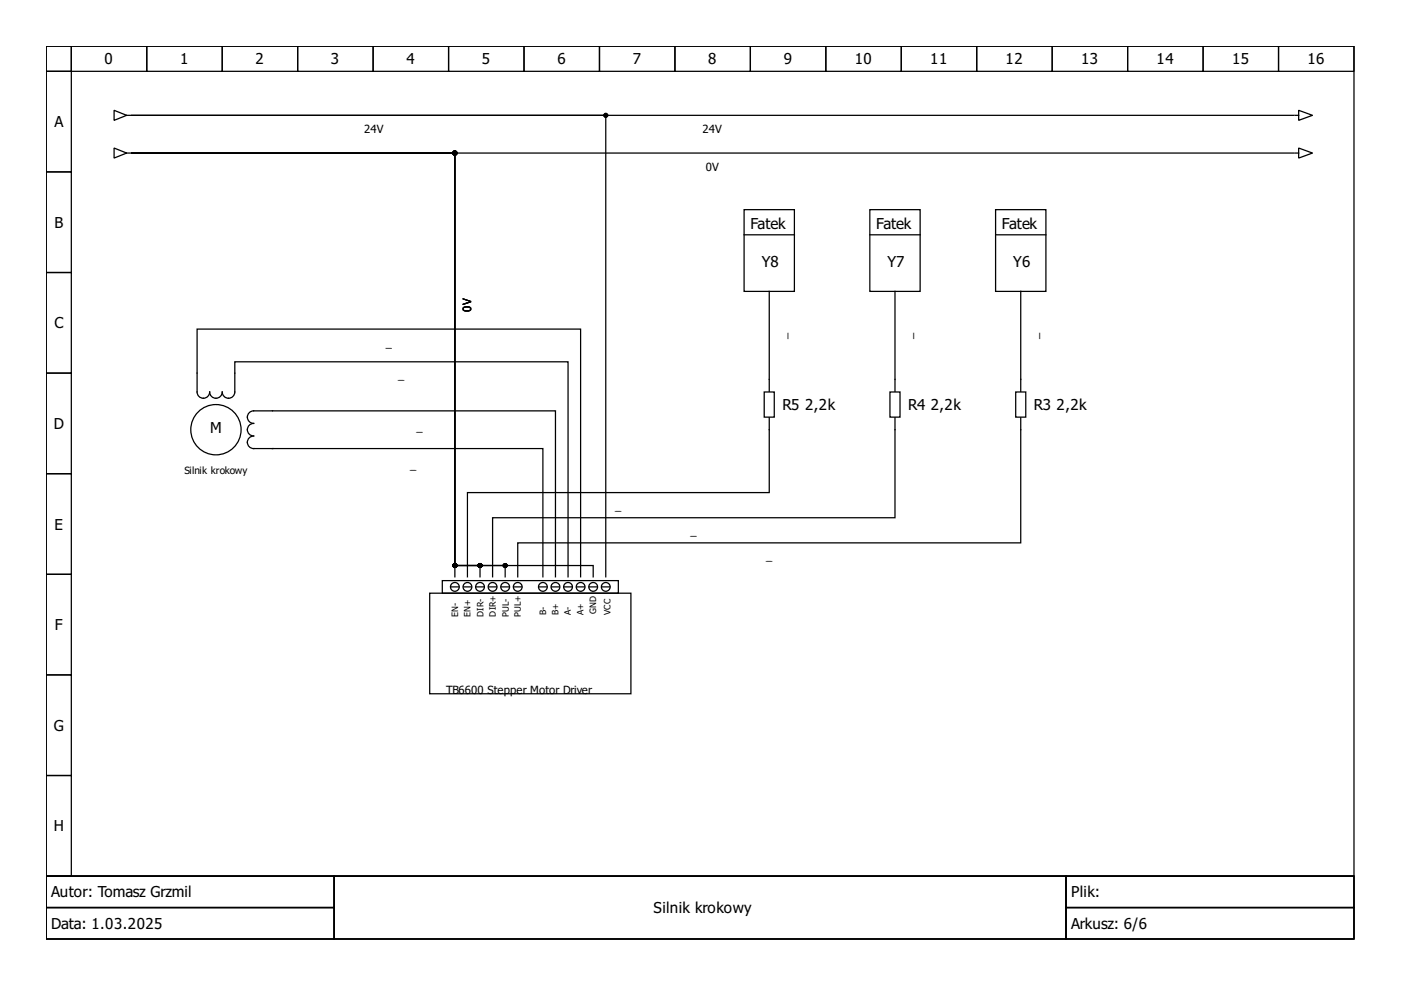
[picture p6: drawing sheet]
<svg xmlns="http://www.w3.org/2000/svg" width="297mm" height="210mm" viewBox="0 0 297 210" stroke-linecap="round" stroke-linejoin="round" font-family="sans-serif">
<g fill="none" stroke="#000" stroke-width=".27">
<path d="M9.8 9.8h277.3v176h-277.3zM9.8 9.8h5.3v5.3h-5.3zM9.8 15.1h5.3v21.4h-5.3zM15.1 9.8h16v5.3h-16zM31.1 9.8h16v5.3h-16zM47.1 9.8h16v5.3h-16zM63.1 9.8h16v5.3h-16zM79.1 9.8h16v5.3h-16zM95.1 9.8h16v5.3h-16zM111.1 9.8h16v5.3h-16zM127.1 9.8h16v5.3h-16zM143.1 9.8h16v5.3h-16z"/>
<path d="M159.1 9.8h16v5.3h-16zM175.1 9.8h16v5.3h-16zM191.1 9.8h16v5.3h-16zM207.1 9.8h16v5.3h-16zM223.1 9.8h16v5.3h-16zM239.1 9.8h16v5.3h-16zM255.1 9.8h16v5.3h-16zM271.1 9.8h16v5.3h-16zM9.8 36.5h5.3v21.3h-5.3zM24.2 23.4l2.7 1.1-2.7 1zM24.2 31.4l2.7 1.1-2.7 1zM26.9 24.5h.8"/>
<path d="M26.9 32.5h.8M274.5 24.5h.8M274.5 32.5h.8M275.3 23.4l3 1.1-3 1zM275.3 31.4l3 1.1-3 1zM9.8 57.8h5.3v21.3h-5.3zM157.8 44.4h10.6v17.4h-10.6zM157.8 49.8h10.6M184.4 44.4h10.7v17.4h-10.7zM184.4 49.8h10.7M211.1 44.4h10.6v17.4h-10.6zM211.1 49.8h10.6"/>
<path d="M9.8 79.1h5.3v21.3h-5.3zM163.1 80.4v10.7M9.8 100.4h5.3v21.4h-5.3zM9.8 121.8h5.3v21.3h-5.3zM91.1 125.8h42.7v21.3h-42.7zM93.8 123.1h37.3v2.7h-37.3zM95.6 124.4h1.6M98.3 124.4h1.6M101 124.4h1.6M103.6 124.4h1.6M106.3 124.4h1.6M109 124.4h1.6"/>
<path d="M114.3 124.4h1.6M117 124.4h1.6M119.6 124.4h1.6M122.3 124.4h1.6M125 124.4h1.6M127.6 124.4h1.6M9.8 143.1h5.3v21.3h-5.3zM9.8 164.4h5.3v21.4h-5.3zM9.8 185.8h277.3v13.3h-277.3zM9.8 185.8h61v6.6h-61zM9.8 192.4h61v6.7h-61zM70.8 185.8h155.2v13.3h-155.2z"/>
<path d="M226 185.8h61.1v6.6h-61.1zM226 192.4h61.1v6.7h-61.1z"/>
<circle cx="96.4" cy="124.4" r=".93"/>
<circle cx="99.1" cy="124.4" r=".93"/>
<circle cx="101.8" cy="124.4" r=".93"/>
<circle cx="104.4" cy="124.4" r=".93"/>
<circle cx="107.1" cy="124.4" r=".93"/>
<circle cx="109.8" cy="124.4" r=".93"/>
<circle cx="115.1" cy="124.4" r=".93"/>
<circle cx="117.8" cy="124.4" r=".93"/>
<circle cx="120.4" cy="124.4" r=".93"/>
<circle cx="123.1" cy="124.4" r=".93"/>
<circle cx="125.8" cy="124.4" r=".93"/>
<circle cx="128.4" cy="124.4" r=".93"/>
</g>
<path d="M162 83.1h2.2v5.3h-2.2z" fill-rule="evenodd" fill="#fff" stroke="#000" stroke-width=".27"/>
<path d="M189.8 80.4v10.7" fill="none" stroke="#000" stroke-width=".27"/>
<path d="M188.7 83.1h2.1v5.3h-2.1z" fill-rule="evenodd" fill="#fff" stroke="#000" stroke-width=".27"/>
<path d="M216.4 80.4v10.7" fill="none" stroke="#000" stroke-width=".27"/>
<path d="M215.4 83.1h2.1v5.3h-2.1z" fill-rule="evenodd" fill="#fff" stroke="#000" stroke-width=".27"/>
<g fill="none" stroke="#000" stroke-width=".27">
<path d="M27.9 32.5h246.4M27.9 32.5h68.5v89.8M27.9 32.5h68.5v87.4h5.4v2.4M27.9 32.5h68.5v87.4h10.7v2.4M27.9 32.5h68.5v87.4h29.4v2.4M274.3 24.5h-246.4h100.5v97.8M163.1 61.8v18.6M189.8 61.8v18.6M216.4 61.8v18.6M163.1 91.1v13.3h-64v17.9M189.8 91.1v18.7h-85.4v12.5M216.4 91.1v24h-106.6v7.2"/>
<path d="M115.1 122.3v-27.2h-61.3a1.33 1.33 0 0 1-1.4-1.3 1.33 1.33 0 0 1 1.4-1.4 1.33 1.33 0 0 1-1.4-1.3 1.33 1.33 0 0 1 1.4-1.3 1.33 1.33 0 0 1-1.4-1.4 1.33 1.33 0 0 1 1.4-1.3h64v35.2M120.4 122.3v-45.6h-70.6v6.4a1.33 1.33 0 0 1-1.4 1.3 1.33 1.33 0 0 1-1.3-1.3 1.33 1.33 0 0 1-1.3 1.3 1.33 1.33 0 0 1-1.4-1.3 1.33 1.33 0 0 1-1.3 1.3 1.33 1.33 0 0 1-1.3-1.3v-13.3h81.3v52.5"/>
<circle cx="45.8" cy="91.1" r="5.3"/>
</g>
<g fill="#000" stroke="#000" stroke-width=".27">
<circle cx="96.4" cy="32.5" r=".4"/>
<circle cx="128.4" cy="24.5" r=".4"/>
<circle cx="96.4" cy="119.9" r=".4"/>
<circle cx="101.8" cy="119.9" r=".4"/>
<circle cx="107.1" cy="119.9" r=".4"/>
</g>
<g font-size="3.2">
<text x="22.2" y="13.7">0</text>
<text x="38.2" y="13.7">1</text>
<text x="54.2" y="13.7">2</text>
<text x="70.2" y="13.7">3</text>
<text x="86.2" y="13.7">4</text>
<text x="102.2" y="13.7">5</text>
<text x="118.2" y="13.7">6</text>
<text x="134.2" y="13.7">7</text>
<text x="150.2" y="13.7">8</text>
<text x="166.2" y="13.7">9</text>
<text x="181.2" y="13.7">10</text>
<text x="197.2" y="13.7">11</text>
<text x="213.2" y="13.7">12</text>
<text x="229.2" y="13.7">13</text>
<text x="245.2" y="13.7">14</text>
<text x="261.2" y="13.7">15</text>
<text x="277.2" y="13.7">16</text>
<text x="11.5" y="27">A</text>
<text x="11.5" y="48.3">B</text>
<text x="159.1" y="48.4">Fatek</text>
<text x="185.8" y="48.4">Fatek</text>
<text x="212.4" y="48.4">Fatek</text>
<text x="161.5" y="56.7">Y8</text>
<text x="188.2" y="56.7">Y7</text>
<text x="214.8" y="56.7">Y6</text>
<text x="11.5" y="69.6">C</text>
<text x="165.9" y="87">R5</text>
<text x="170.7" y="87">2,2k</text>
<text x="192.6" y="87">R4</text>
<text x="197.4" y="87">2,2k</text>
<text x="219.2" y="87">R3</text>
<text x="224" y="87">2,2k</text>
<text x="11.4" y="91">D</text>
<text x="44.6" y="91.8">M</text>
<text x="11.5" y="112.3">E</text>
<text x="11.7" y="133.6">F</text>
<text x="11.4" y="155">G</text>
<text x="11.4" y="176.3">H</text>
<text x="10.9" y="190.3">Autor: Tomasz Grzmil</text>
<text x="227.1" y="190.3">Plik:</text>
<text x="10.9" y="197">Data: 1.03.2025</text>
<text x="138.6" y="193.6">Silnik krokowy</text>
<text x="227.1" y="197">Arkusz: 6/6</text>
</g>
<g font-size="2.4">
<text x="77.2" y="28.2">24V</text>
<text x="149" y="28.2">24V</text>
<text x="149.6" y="36.2">0V</text>
<text x="99.9" y="66" transform="rotate(-90 99.9 66)">0V</text>
<text x="166.8" y="71.8" transform="rotate(-90 166.8 71.8)">_</text>
<text x="193.5" y="71.8" transform="rotate(-90 193.5 71.8)">_</text>
<text x="220.2" y="71.8" transform="rotate(-90 220.2 71.8)">_</text>
<text x="81.8" y="73.5">_</text>
<text x="84.4" y="80.4">_</text>
<text x="88.3" y="91.4">_</text>
<text x="87" y="99.4">_</text>
<text x="130.4" y="108.2">_</text>
<text x="146.4" y="113.5">_</text>
<text x="162.4" y="118.8">_</text>
<text x="94.6" y="147.1">TB6600 Stepper Motor Driver</text>
</g>
<text font-size="2.1" x="39.1" y="100.4">Silnik krokowy</text>
<g font-size="1.9">
<text x="97.2" y="130.8" transform="rotate(-90 97.2 130.8)">EN-</text>
<text x="99.7" y="130.8" transform="rotate(-90 99.7 130.8)">EN+</text>
<text x="102.5" y="130.8" transform="rotate(-90 102.5 130.8)">DIR-</text>
<text x="105.1" y="130.7" transform="rotate(-90 105.1 130.7)">DIR+</text>
<text x="107.9" y="130.8" transform="rotate(-90 107.9 130.8)">PUL-</text>
<text x="110.4" y="130.8" transform="rotate(-90 110.4 130.8)">PUL+</text>
<text x="115.8" y="130.3" transform="rotate(-90 115.8 130.3)">B-</text>
<text x="118.4" y="130.3" transform="rotate(-90 118.4 130.3)">B+</text>
<text x="121.1" y="130.3" transform="rotate(-90 121.1 130.3)">A-</text>
<text x="123.7" y="130.3" transform="rotate(-90 123.7 130.3)">A+</text>
<text x="126.4" y="130.2" transform="rotate(-90 126.4 130.2)">GND</text>
<text x="129.4" y="130.3" transform="rotate(-90 129.4 130.3)">VCC</text>
</g>
</svg>
